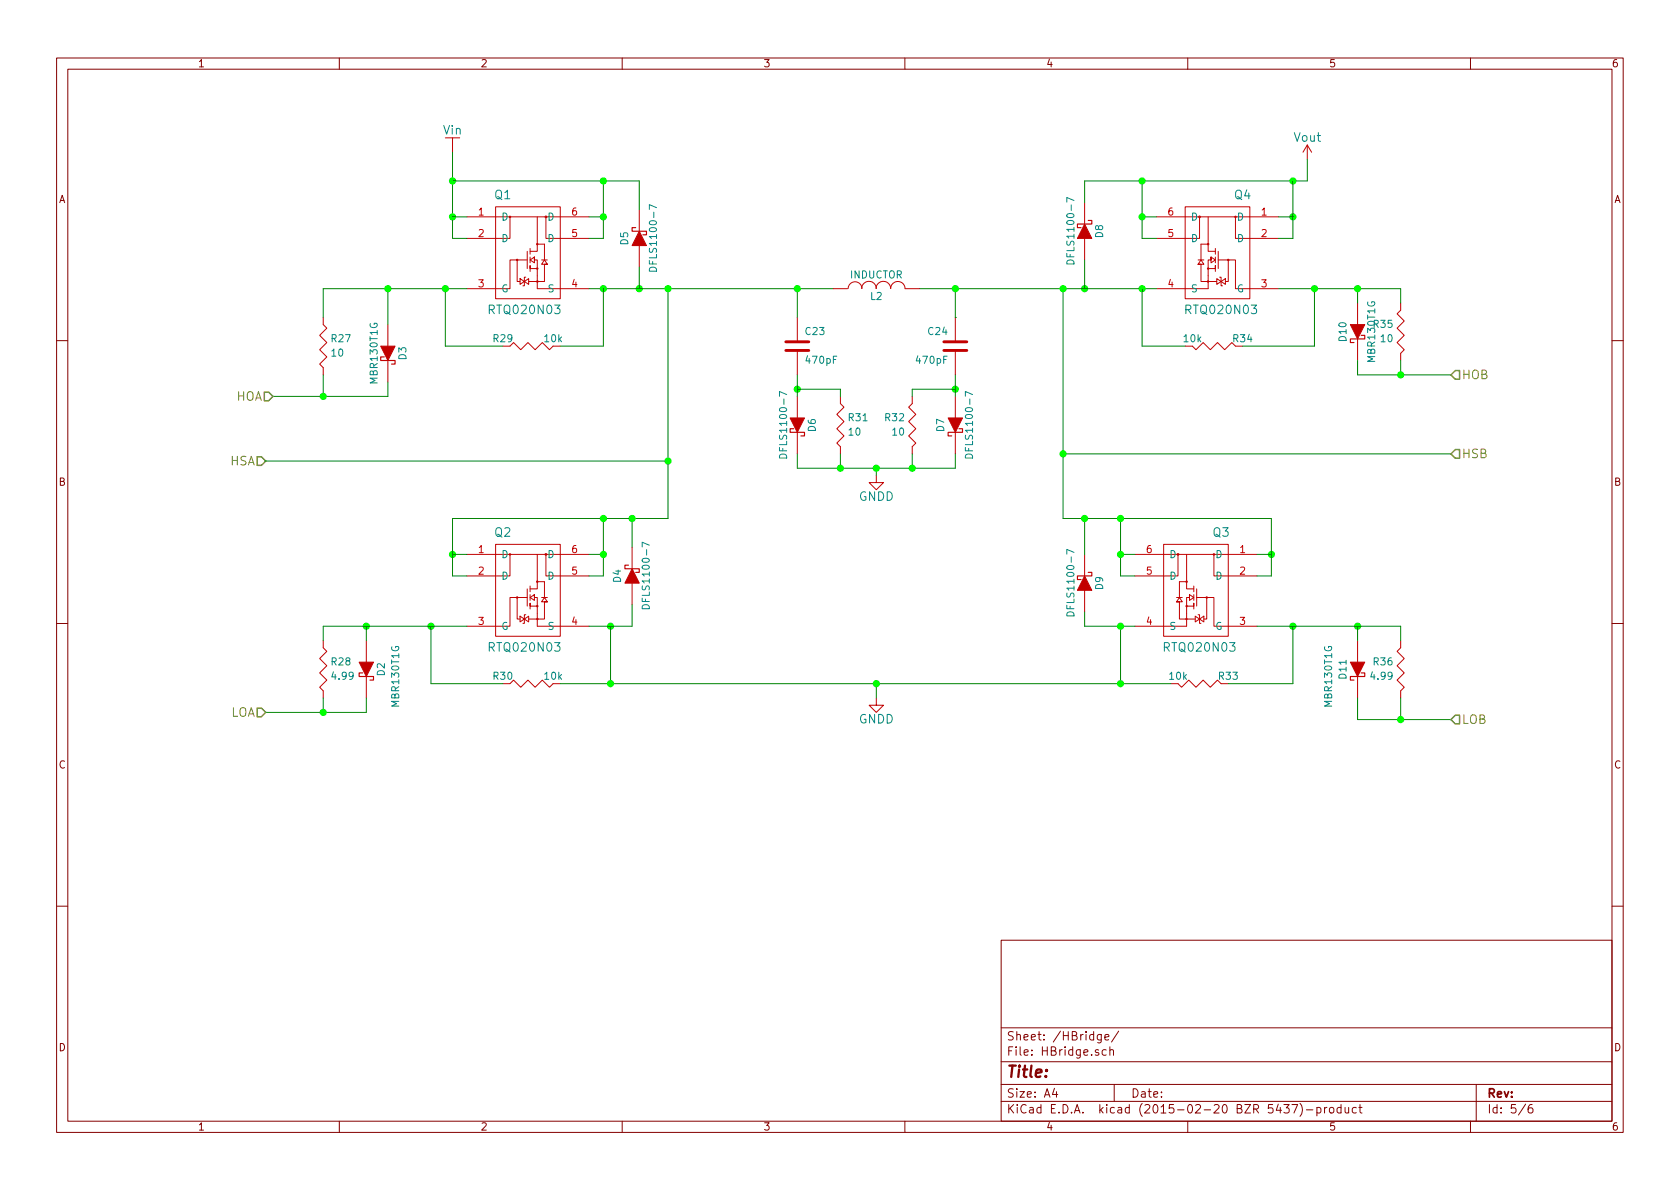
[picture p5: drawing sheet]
EESchema Schematic File Version 2
LIBS:power
LIBS:device
LIBS:transistors
LIBS:conn
LIBS:linear
LIBS:regul
LIBS:74xx
LIBS:cmos4000
LIBS:adc-dac
LIBS:memory
LIBS:xilinx
LIBS:special
LIBS:microcontrollers
LIBS:dsp
LIBS:microchip
LIBS:analog_switches
LIBS:motorola
LIBS:texas
LIBS:intel
LIBS:audio
LIBS:interface
LIBS:digital-audio
LIBS:philips
LIBS:display
LIBS:cypress
LIBS:siliconi
LIBS:opto
LIBS:atmel
LIBS:contrib
LIBS:valves
LIBS:SelfGenerated
LIBS:Project_2-cache
EELAYER 25 0
EELAYER END
$Descr A4 11693 8268
encoding utf-8
Sheet 5 6
Title ""
Date ""
Rev ""
Comp ""
Comment1 ""
Comment2 ""
Comment3 ""
Comment4 ""
$EndDescr
$Comp
L RTQ020N03 Q1
U 1 1
P 3700 1750
F 0 "Q1" V 3300 1550 60  0000 C CNN
F 1 "RTQ020N03" V 4100 1700 60  0000 C CNN
F 2 "Housings_SOT-23_SOT-143_TSOT-6:SOT23-6" H 3700 1750 60  0001 C CNN
F 3 "" H 3700 1750 60  0000 C CNN
	1    3700 1750
	0    1    1    0   
$EndComp
$Comp
L Vin #PWR050
U 1 1
P 3150 1050
F 0 "#PWR050" H 3150 900 60  0001 C CNN
F 1 "Vin" H 3150 1200 60  0000 C CNN
F 2 "" H 3150 1050 60  0000 C CNN
F 3 "" H 3150 1050 60  0000 C CNN
	1    3150 1050
	1    0    0    -1  
$EndComp
$Comp
L Rv R27
U 1 1
P 2250 2400
F 0 "R27" H 2300 2450 50  0000 L CNN
F 1 "10" H 2300 2350 50  0000 L CNN
F 2 "Resistors_SMD:R_0805_HandSoldering" V 2180 2400 30  0001 C CNN
F 3 "" H 2250 2400 30  0000 C CNN
	1    2250 2400
	1    0    0    -1  
$EndComp
$Comp
L DIODESCH D3
U 1 1
P 2700 2450
F 0 "D3" H 2700 2550 50  0000 C CNN
F 1 "MBR130T1G" H 2700 2350 50  0000 C CNN
F 2 "Diodes_SMD:Diode-SMA_Handsoldering" H 2700 2450 60  0001 C CNN
F 3 "" H 2700 2450 60  0000 C CNN
F 4 "MBR130T1G" H 2700 2450 60  0001 C CNN "PN"
	1    2700 2450
	0    1    1    0   
$EndComp
$Comp
L Rh R29
U 1 1
P 3700 2400
F 0 "R29" H 3500 2450 50  0000 C CNN
F 1 "10k" H 3850 2450 50  0000 C CNN
F 2 "Resistors_SMD:R_0805_HandSoldering" H 3700 2330 30  0001 C CNN
F 3 "" V 3700 2400 30  0000 C CNN
	1    3700 2400
	1    0    0    -1  
$EndComp
$Comp
L DIODESCH D5
U 1 1
P 4450 1650
F 0 "D5" H 4450 1750 50  0000 C CNN
F 1 "DFLS1100-7" H 4450 1550 50  0000 C CNN
F 2 "Diodes_SMD:Diode-SMA_Handsoldering" H 4450 1650 60  0001 C CNN
F 3 "" H 4450 1650 60  0000 C CNN
F 4 "DFLS1100-7" H 4450 1650 60  0001 C CNN "PN"
	1    4450 1650
	0    -1   -1   0   
$EndComp
$Comp
L Rv R28
U 1 1
P 2250 4650
F 0 "R28" H 2300 4700 50  0000 L CNN
F 1 "4.99" H 2300 4600 50  0000 L CNN
F 2 "Resistors_SMD:R_0805_HandSoldering" V 2180 4650 30  0001 C CNN
F 3 "" H 2250 4650 30  0000 C CNN
	1    2250 4650
	1    0    0    -1  
$EndComp
$Comp
L DIODESCH D2
U 1 1
P 2550 4650
F 0 "D2" H 2550 4750 50  0000 C CNN
F 1 "MBR130T1G" H 2600 4850 50  0000 C CNN
F 2 "Diodes_SMD:Diode-SMA_Handsoldering" H 2550 4650 60  0001 C CNN
F 3 "" H 2550 4650 60  0000 C CNN
F 4 "MBR130T1G" H 2550 4650 60  0001 C CNN "PN"
	1    2550 4650
	0    1    1    0   
$EndComp
$Comp
L RTQ020N03 Q2
U 1 1
P 3700 4100
F 0 "Q2" V 3300 3900 60  0000 C CNN
F 1 "RTQ020N03" V 4100 4050 60  0000 C CNN
F 2 "Housings_SOT-23_SOT-143_TSOT-6:SOT23-6" H 3700 4100 60  0001 C CNN
F 3 "" H 3700 4100 60  0000 C CNN
	1    3700 4100
	0    1    1    0   
$EndComp
$Comp
L DIODESCH D4
U 1 1
P 4400 4000
F 0 "D4" H 4400 4100 50  0000 C CNN
F 1 "DFLS1100-7" H 4400 3900 50  0000 C CNN
F 2 "Diodes_SMD:Diode-SMA_Handsoldering" H 4400 4000 60  0001 C CNN
F 3 "" H 4400 4000 60  0000 C CNN
F 4 "DFLS1100-7" H 4400 4000 60  0001 C CNN "PN"
	1    4400 4000
	0    -1   -1   0   
$EndComp
$Comp
L Rh R30
U 1 1
P 3700 4750
F 0 "R30" H 3500 4800 50  0000 C CNN
F 1 "10k" H 3850 4800 50  0000 C CNN
F 2 "Resistors_SMD:R_0805_HandSoldering" H 3700 4680 30  0001 C CNN
F 3 "" V 3700 4750 30  0000 C CNN
	1    3700 4750
	1    0    0    -1  
$EndComp
$Comp
L DIODESCH D6
U 1 1
P 5550 2950
F 0 "D6" H 5550 3050 50  0000 C CNN
F 1 "DFLS1100-7" H 5550 2850 50  0000 C CNN
F 2 "Diodes_SMD:Diode-SMA_Handsoldering" H 5550 2950 60  0001 C CNN
F 3 "" H 5550 2950 60  0000 C CNN
F 4 "DFLS1100-7" H 5550 2950 60  0001 C CNN "PN"
	1    5550 2950
	0    1    1    0   
$EndComp
$Comp
L Rv R31
U 1 1
P 5850 2950
F 0 "R31" H 5900 3000 50  0000 L CNN
F 1 "10" H 5900 2900 50  0000 L CNN
F 2 "Resistors_SMD:R_0805_HandSoldering" V 5780 2950 30  0001 C CNN
F 3 "" H 5850 2950 30  0000 C CNN
	1    5850 2950
	1    0    0    -1  
$EndComp
$Comp
L C C23
U 1 1
P 5550 2400
F 0 "C23" H 5600 2500 50  0000 L CNN
F 1 "470pF" H 5600 2300 50  0000 L CNN
F 2 "Capacitors_SMD:C_0805_HandSoldering" H 5588 2250 30  0001 C CNN
F 3 "" H 5550 2400 60  0000 C CNN
	1    5550 2400
	1    0    0    -1  
$EndComp
$Comp
L RTQ020N03 Q4
U 1 1
P 8450 1750
F 0 "Q4" V 8050 1550 60  0000 C CNN
F 1 "RTQ020N03" V 8850 1700 60  0000 C CNN
F 2 "Housings_SOT-23_SOT-143_TSOT-6:SOT23-6" H 8450 1750 60  0001 C CNN
F 3 "" H 8450 1750 60  0000 C CNN
	1    8450 1750
	0    -1   1    0   
$EndComp
$Comp
L Rv R35
U 1 1
P 9750 2300
F 0 "R35" H 9800 2350 50  0000 L CNN
F 1 "10" H 9800 2250 50  0000 L CNN
F 2 "Resistors_SMD:R_0805_HandSoldering" V 9680 2300 30  0001 C CNN
F 3 "" H 9750 2300 30  0000 C CNN
	1    9750 2300
	-1   0    0    -1  
$EndComp
$Comp
L DIODESCH D10
U 1 1
P 9450 2300
F 0 "D10" H 9450 2400 50  0000 C CNN
F 1 "MBR130T1G" H 9450 2200 50  0000 C CNN
F 2 "Diodes_SMD:Diode-SMA_Handsoldering" H 9450 2300 60  0001 C CNN
F 3 "" H 9450 2300 60  0000 C CNN
F 4 "MBR130T1G" H 9450 2300 60  0001 C CNN "PN"
	1    9450 2300
	0    -1   1    0   
$EndComp
$Comp
L Rh R34
U 1 1
P 8450 2400
F 0 "R34" H 8250 2450 50  0000 C CNN
F 1 "10k" H 8600 2450 50  0000 C CNN
F 2 "Resistors_SMD:R_0805_HandSoldering" H 8450 2330 30  0001 C CNN
F 3 "" V 8450 2400 30  0000 C CNN
	1    8450 2400
	-1   0    0    -1  
$EndComp
$Comp
L DIODESCH D8
U 1 1
P 7550 1600
F 0 "D8" H 7550 1700 50  0000 C CNN
F 1 "DFLS1100-7" H 7550 1500 50  0000 C CNN
F 2 "Diodes_SMD:Diode-SMA_Handsoldering" H 7550 1600 60  0001 C CNN
F 3 "" H 7550 1600 60  0000 C CNN
F 4 "DFLS1100-7" H 7550 1600 60  0001 C CNN "PN"
	1    7550 1600
	0    1    -1   0   
$EndComp
$Comp
L Rv R36
U 1 1
P 9750 4650
F 0 "R36" H 9800 4700 50  0000 L CNN
F 1 "4.99" H 9800 4600 50  0000 L CNN
F 2 "Resistors_SMD:R_0805_HandSoldering" V 9680 4650 30  0001 C CNN
F 3 "" H 9750 4650 30  0000 C CNN
	1    9750 4650
	-1   0    0    -1  
$EndComp
$Comp
L DIODESCH D11
U 1 1
P 9450 4650
F 0 "D11" H 9450 4750 50  0000 C CNN
F 1 "MBR130T1G" H 9500 4850 50  0000 C CNN
F 2 "Diodes_SMD:Diode-SMA_Handsoldering" H 9450 4650 60  0001 C CNN
F 3 "" H 9450 4650 60  0000 C CNN
F 4 "MBR130T1G" H 9450 4650 60  0001 C CNN "PN"
	1    9450 4650
	0    -1   1    0   
$EndComp
$Comp
L RTQ020N03 Q3
U 1 1
P 8300 4100
F 0 "Q3" V 7900 3900 60  0000 C CNN
F 1 "RTQ020N03" V 8700 4050 60  0000 C CNN
F 2 "Housings_SOT-23_SOT-143_TSOT-6:SOT23-6" H 8300 4100 60  0001 C CNN
F 3 "" H 8300 4100 60  0000 C CNN
	1    8300 4100
	0    -1   1    0   
$EndComp
$Comp
L DIODESCH D9
U 1 1
P 7550 4050
F 0 "D9" H 7550 4150 50  0000 C CNN
F 1 "DFLS1100-7" H 7550 3950 50  0000 C CNN
F 2 "Diodes_SMD:Diode-SMA_Handsoldering" H 7550 4050 60  0001 C CNN
F 3 "" H 7550 4050 60  0000 C CNN
F 4 "DFLS1100-7" H 7550 4050 60  0001 C CNN "PN"
	1    7550 4050
	0    1    -1   0   
$EndComp
$Comp
L Rh R33
U 1 1
P 8350 4750
F 0 "R33" H 8150 4800 50  0000 C CNN
F 1 "10k" H 8500 4800 50  0000 C CNN
F 2 "Resistors_SMD:R_0805_HandSoldering" H 8350 4680 30  0001 C CNN
F 3 "" V 8350 4750 30  0000 C CNN
	1    8350 4750
	-1   0    0    -1  
$EndComp
$Comp
L DIODESCH D7
U 1 1
P 6650 2950
F 0 "D7" H 6650 3050 50  0000 C CNN
F 1 "DFLS1100-7" H 6650 2850 50  0000 C CNN
F 2 "Diodes_SMD:Diode-SMA_Handsoldering" H 6650 2950 60  0001 C CNN
F 3 "" H 6650 2950 60  0000 C CNN
F 4 "DFLS1100-7" H 6650 2950 60  0001 C CNN "PN"
	1    6650 2950
	0    -1   1    0   
$EndComp
$Comp
L Rv R32
U 1 1
P 6350 2950
F 0 "R32" H 6400 3000 50  0000 L CNN
F 1 "10" H 6400 2900 50  0000 L CNN
F 2 "Resistors_SMD:R_0805_HandSoldering" V 6280 2950 30  0001 C CNN
F 3 "" H 6350 2950 30  0000 C CNN
	1    6350 2950
	-1   0    0    -1  
$EndComp
$Comp
L C C24
U 1 1
P 6650 2400
F 0 "C24" H 6700 2500 50  0000 L CNN
F 1 "470pF" H 6700 2300 50  0000 L CNN
F 2 "Capacitors_SMD:C_0805_HandSoldering" H 6688 2250 30  0001 C CNN
F 3 "" H 6650 2400 60  0000 C CNN
	1    6650 2400
	-1   0    0    -1  
$EndComp
$Comp
L GNDD #PWR051
U 1 1
P 6100 3300
F 0 "#PWR051" H 6100 3050 60  0001 C CNN
F 1 "GNDD" H 6100 3150 60  0000 C CNN
F 2 "" H 6100 3300 60  0000 C CNN
F 3 "" H 6100 3300 60  0000 C CNN
	1    6100 3300
	1    0    0    -1  
$EndComp
$Comp
L Vout #PWR052
U 1 1
P 9100 1100
F 0 "#PWR052" H 9100 950 60  0001 C CNN
F 1 "Vout" H 9100 1250 60  0000 C CNN
F 2 "" H 9100 1100 60  0000 C CNN
F 3 "" H 9100 1100 60  0000 C CNN
	1    9100 1100
	1    0    0    -1  
$EndComp
Connection ~ 7550 2000
Wire Wire Line
	6350 3250 6350 3150
Wire Wire Line
	5550 3250 6650 3250
Wire Wire Line
	6650 3250 6650 3150
Connection ~ 6650 2700
Wire Wire Line
	6350 2700 6350 2750
Wire Wire Line
	6650 2700 6350 2700
Wire Wire Line
	6650 2600 6650 2750
Wire Wire Line
	9450 4850 9450 5000
Wire Wire Line
	9750 5000 9750 4850
Wire Wire Line
	7950 1500 8050 1500
Wire Wire Line
	6400 2000 8050 2000
Wire Wire Line
	7550 2000 7550 1800
Connection ~ 9450 4350
Connection ~ 9000 4350
Wire Wire Line
	9000 4750 9000 4350
Wire Wire Line
	8550 4750 9000 4750
Wire Wire Line
	3900 4750 8150 4750
Wire Wire Line
	9150 2000 9150 2400
Connection ~ 7950 2000
Wire Wire Line
	7950 2400 7950 2000
Wire Wire Line
	8250 2400 7950 2400
Connection ~ 8850 3850
Wire Wire Line
	7400 3600 8850 3600
Wire Wire Line
	8850 3850 8750 3850
Wire Wire Line
	8850 3600 8850 4000
Wire Wire Line
	8850 4000 8750 4000
Wire Wire Line
	7800 4000 7900 4000
Wire Wire Line
	7550 3850 7550 3600
Wire Wire Line
	7550 4350 7900 4350
Wire Wire Line
	9450 4350 9450 4450
Wire Wire Line
	8750 4350 9750 4350
Wire Wire Line
	9750 4350 9750 4450
Wire Wire Line
	7550 1250 9100 1250
Wire Wire Line
	7550 1250 7550 1400
Wire Wire Line
	9450 2600 10100 2600
Wire Wire Line
	9450 2500 9450 2600
Wire Wire Line
	9750 2600 9750 2500
Wire Wire Line
	8900 2000 9750 2000
Connection ~ 9000 1250
Connection ~ 9000 1500
Wire Wire Line
	7950 1650 8050 1650
Wire Wire Line
	9000 1500 8900 1500
Wire Wire Line
	9000 1250 9000 1650
Wire Wire Line
	9000 1650 8900 1650
Wire Wire Line
	3150 1050 3150 1650
Connection ~ 4450 2000
Wire Wire Line
	5550 2000 5550 2200
Wire Wire Line
	5850 3250 5850 3150
Wire Wire Line
	5550 3150 5550 3250
Connection ~ 5550 2700
Wire Wire Line
	5850 2700 5850 2750
Wire Wire Line
	5550 2700 5850 2700
Wire Wire Line
	5550 2600 5550 2750
Wire Wire Line
	2550 4950 2550 4850
Wire Wire Line
	2250 4950 2250 4850
Wire Wire Line
	4100 2000 5800 2000
Wire Wire Line
	4450 2000 4450 1850
Connection ~ 2550 4350
Connection ~ 3000 4350
Wire Wire Line
	3000 4350 3000 4750
Wire Wire Line
	3000 4750 3500 4750
Connection ~ 4250 4350
Wire Wire Line
	4250 4350 4250 4750
Connection ~ 4200 2000
Wire Wire Line
	4200 2400 4200 2000
Wire Wire Line
	3900 2400 4200 2400
Connection ~ 3150 3850
Wire Wire Line
	4650 3600 3150 3600
Wire Wire Line
	3150 3850 3250 3850
Wire Wire Line
	3150 3600 3150 4000
Wire Wire Line
	3150 4000 3250 4000
Wire Wire Line
	4200 4000 4100 4000
Wire Wire Line
	4400 4350 4400 4200
Wire Wire Line
	4100 4350 4400 4350
Wire Wire Line
	2550 4350 2550 4450
Wire Wire Line
	2250 4350 3250 4350
Wire Wire Line
	2250 4450 2250 4350
Wire Wire Line
	1900 2750 2700 2750
Wire Wire Line
	2700 2750 2700 2650
Wire Wire Line
	2250 2000 3250 2000
Connection ~ 3150 1250
Connection ~ 3150 1500
Wire Wire Line
	3150 1250 4450 1250
Wire Wire Line
	4200 1650 4100 1650
Wire Wire Line
	3150 1500 3250 1500
Wire Wire Line
	3150 1650 3250 1650
Wire Wire Line
	6100 3250 6100 3300
Connection ~ 5850 3250
Connection ~ 6350 3250
Connection ~ 6100 3250
Connection ~ 4250 4750
Wire Wire Line
	9100 1250 9100 1100
Wire Wire Line
	2250 2750 2250 2600
Wire Wire Line
	1850 4950 2550 4950
Wire Wire Line
	7950 1250 7950 1650
Wire Wire Line
	6650 2200 6650 2200
Wire Wire Line
	6650 2200 6650 2000
Wire Wire Line
	2700 2000 2700 2250
Text HLabel 1900 2750 0    60   Input ~ 0
HOA
Connection ~ 2250 2750
Text HLabel 1850 4950 0    60   Input ~ 0
LOA
Connection ~ 2250 4950
Text HLabel 1850 3200 0    60   Input ~ 0
HSA
Wire Wire Line
	1850 3200 4650 3200
Wire Wire Line
	3500 2400 3100 2400
Wire Wire Line
	3100 2400 3100 2000
Connection ~ 3100 2000
Wire Wire Line
	2250 2000 2250 2200
Connection ~ 2700 2000
$Comp
L GNDD #PWR053
U 1 1
P 6100 4850
F 0 "#PWR053" H 6100 4600 60  0001 C CNN
F 1 "GNDD" H 6100 4700 60  0000 C CNN
F 2 "" H 6100 4850 60  0000 C CNN
F 3 "" H 6100 4850 60  0000 C CNN
	1    6100 4850
	1    0    0    -1  
$EndComp
Wire Wire Line
	6100 4750 6100 4750
Wire Wire Line
	6100 4750 6100 4850
Wire Wire Line
	9150 2400 8650 2400
Wire Wire Line
	9750 2000 9750 2100
Connection ~ 9150 2000
Wire Wire Line
	9450 2100 9450 2000
Connection ~ 9450 2000
$Comp
L INDUCTOR L2
U 1 1
P 6100 2000
F 0 "L2" V 6050 2000 50  0000 C CNN
F 1 "INDUCTOR" V 6200 2000 50  0000 C CNN
F 2 "" H 6100 2000 60  0001 C CNN
F 3 "" H 6100 2000 60  0000 C CNN
	1    6100 2000
	0    -1   -1   0   
$EndComp
Connection ~ 5550 2000
Connection ~ 6650 2000
Wire Wire Line
	4450 1250 4450 1450
Wire Wire Line
	4200 1250 4200 1650
Wire Wire Line
	4200 1500 4100 1500
Connection ~ 4200 1250
Connection ~ 4200 1500
Wire Wire Line
	4200 3600 4200 4000
Connection ~ 4200 3600
Wire Wire Line
	4100 3850 4200 3850
Connection ~ 4200 3850
Wire Wire Line
	4400 3800 4400 3600
Connection ~ 4400 3600
Wire Wire Line
	4650 2000 4650 3600
Connection ~ 4650 2000
Connection ~ 4650 3200
Connection ~ 7950 1250
Connection ~ 7950 1500
Wire Wire Line
	7550 4350 7550 4250
Wire Wire Line
	7800 4350 7800 4750
Connection ~ 7800 4350
Wire Wire Line
	7800 3600 7800 4000
Connection ~ 7800 3600
Wire Wire Line
	7900 3850 7800 3850
Connection ~ 7800 3850
Wire Wire Line
	7400 2000 7400 3600
Connection ~ 7550 3600
Connection ~ 7400 2000
Wire Wire Line
	7400 3150 10100 3150
Connection ~ 7400 3150
Wire Wire Line
	9450 5000 10100 5000
Text HLabel 10100 5000 2    60   Input ~ 0
LOB
Connection ~ 9750 5000
Text HLabel 10100 3150 2    60   Input ~ 0
HSB
Text HLabel 10100 2600 2    60   Input ~ 0
HOB
Connection ~ 9750 2600
Connection ~ 6100 4750
Connection ~ 7800 4750
$EndSCHEMATC
